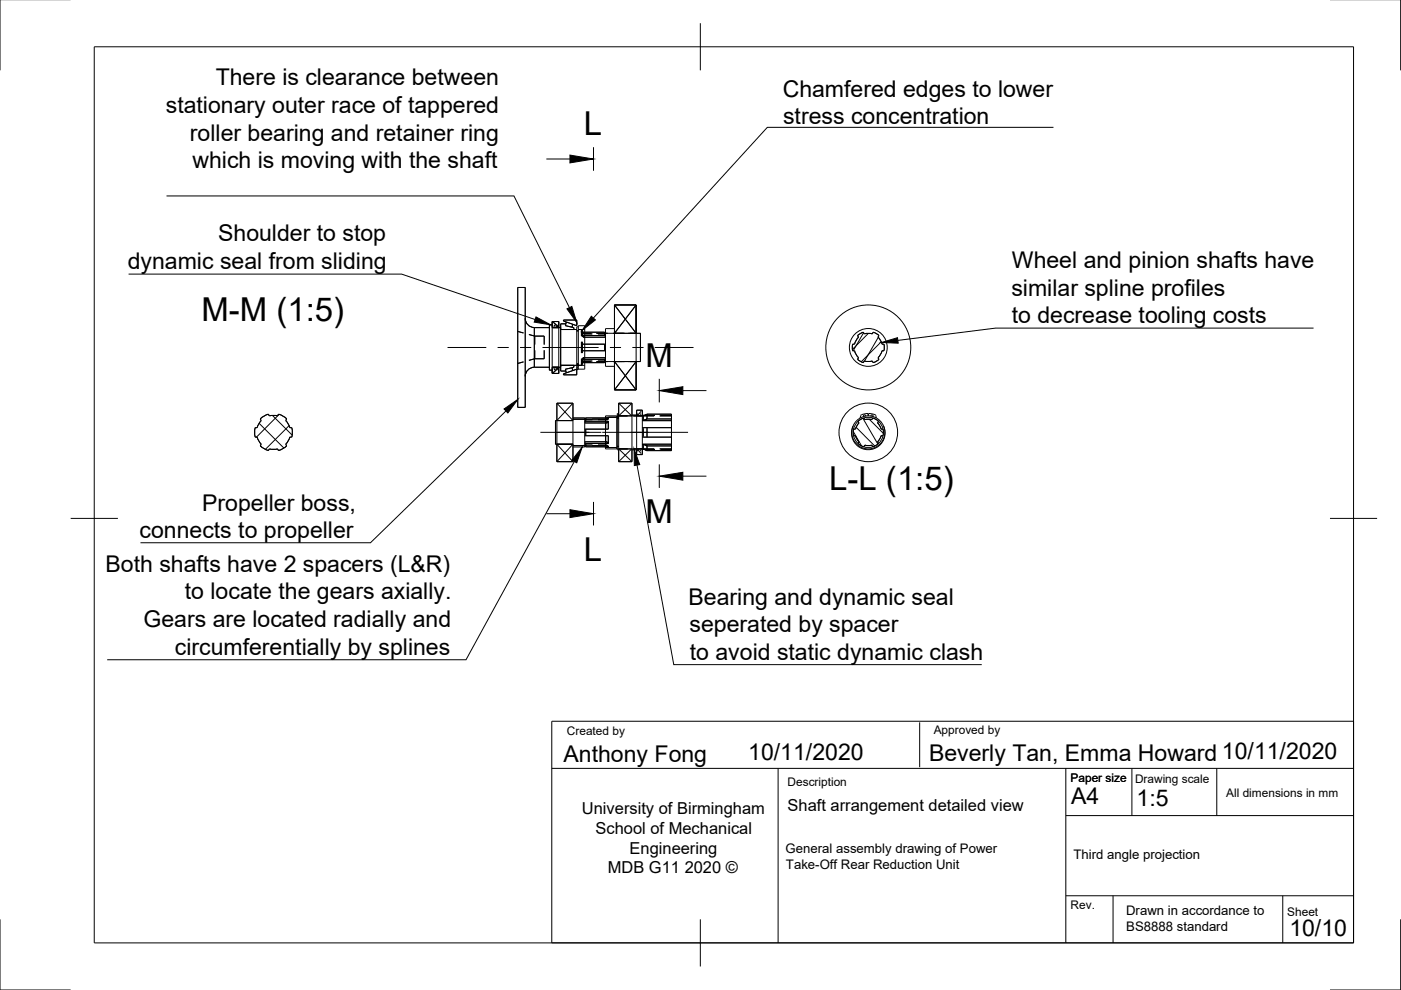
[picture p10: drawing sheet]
<svg xmlns="http://www.w3.org/2000/svg" width="297mm" height="210mm" viewBox="0 0 297 210" stroke-linecap="round" stroke-linejoin="round" font-family="sans-serif">
<!-- layer: Hidden -->
<g fill="none" stroke="#000" stroke-width=".21">
<path d="M109.8 70.3l1.2 .3M111 76.7l-1.2 .4M112.1 70.9l1.3 .4M113.4 74.3v1.8M113.4 71.3v1.8M113.4 71.3h2v1.8M113.4 76.1l-1.3 .3M115.4 74.3v1.8h-2M117.1 77.9h1.4M117.1 69.5h1.4M122.3 77.2h.3M122.3 77.5h1.7"/>
<path d="M122.3 70.1h.3M122.3 77.5h.3M122.3 78h.3M122.6 69.9h1.4M123.3 76v1.5l.2-.2v-1.3M123.3 71.3v-1.4l.2 .2v1.2M123.3 72.5v2.4M123.5 72.5v2.4M123.5 70.2l.2 .4 1.6 .1M123.5 76.2v.7M123.5 71.1l.2 .3 .3 .1M123.5 70.4v.7"/>
<path d="M123.5 70.4l.3 .4h1.8M123.5 76.9h.5M123.5 70.4h.5M123.5 76.2h.5M123.5 71.1h.5M123.6 76.8l.4-.1-.3 .1-.2 .4zM124 75.9h-.3l-.2 .3M124 73h-.5v1.4h.5M124 76.7h1.3M125.6 76.6h-1.8l-.3 .3M126.4 76.7h6M126.4 70.7h6"/>
<path d="M126.8 76.6h1.6M126.8 70.8h1.6M133.2 76.7h1.7M133.2 70.7h1.7M118.1 89.2h3.4M118.1 94.2h3.4M121.5 88.9h2.9M121.5 94.5h2.9M124 89h1.6M124 94.4h1.6M125.5 94.5h2.9l.3 .1 .3 .3v-.2M126.8 94.4h1.7l.5 .3"/>
<path d="M128.4 92.4h.6v1.6M128.4 93.7l.4 .1 .2 .2M128.4 94h.6M128.4 94.7h.6M128.4 88.6h.6M128.4 89.3h.6M128.4 88.5h2.4M128.4 94.9h2.4M129 88.6v-.1l-.5 .4h-3M129 89.3v1.7h-.6M129 88.6l-.5 .4h-1.7M129 89.3l-.2 .3-.4 .1"/>
<path d="M130.9 88.3h.3M130.9 88.4h.3M130.9 88.7h.3M130.9 88.5h.3M130.9 94.7h.3M130.9 88h.3M131.2 95.2h7.5M131.2 88.2h7.5M136.6 95.3h2.3M136.6 88.1h2.3M139.9 95.2h2.5M139.9 88.2h2.5"/>
<path d="M140.1 95.3h2.3M140.1 88.1h2.3"/>
</g>
<!-- layer: Visible -->
<g fill="none" stroke="#000" stroke-width=".21">
<path d="M109.8 61h1.6v25.4h-1.6zM111.4 67.5a1.94 1.94 0 0 0 1.9 1.9l3.2 .1M116.5 77.9h-3.2a1.94 1.94 0 0 0-1.9 1.9M117.1 68.9h-.6v9.6h.6M117.1 68.2h1.4v11h-1.4zM118.5 69.5h.4v8.4h-.4M118.9 77.5h3.4M118.9 69.9h3.4M122.6 69.3h-.3v9.1h.3v-9.3h1.4v9.2h-1.4M124 76.9h4.2M124 71.5h4.4M124 75.9h4.4"/>
<path d="M124 70.4h4.2M124 73h4.2M124 76.2h4.2M124 74.4h4.2M124 71.1h4.2M128.2 70.4l.2 .2M128.2 70.4v.7M128.2 71.1l.2 .2M128.2 73h.2M128.2 73v1.4M128.2 74.4h.2M128.2 76.2v.7"/>
<path d="M128.4 76.7l-.2 .2M128.4 76l-.2 .2M130.3 69.7h-1.9v8h1.9M130.3 64.7h4.6v18h-4.6zM134.9 70.7h.9v6h-.9M181.8 71.1l1.2-.7 .2 .4 .9-.1 .8 .1 .3-.4 1.2 .7-.2 .4 .5 .7 .3 .8h.4l.1 .7-.1 .7h-.4l-.3 .8-.5 .7 .2 .3-1.3 .7-.2-.4-.8 .2-.9-.1-.2 .3-1.2-.7 .2-.4-.5-.6-.3-.8h-.4l-.1-.7 .1-.7h.4l.3-.8 .5-.7zM54.1 92.7h.4M54.5 92.7l.9 1.5-.2 .3 1 .7 .7 .3M56.9 87.8l.2 .4M56.9 87.8l-1.1 .5-.6 .5 .2 .4-.9 1.5h-.4l-.1 1.2 .1 .8M57.1 95.2l-.2 .3M57.1 88.2h1.7l.3-.4 .7 .3 1 .7"/>
<path d="M60.8 88.8l-.2 .4 .5 .7 .3 .8h.5v.4v1.6h-.5M60.8 94.5l-.6 .5-1.1 .5-.2-.3h-1.8M61.5 92.7l-.9 1.5 .2 .3M118.1 89.2h-.3v5h.3M118.1 85.5h3.4v12.4h-3.4zM121.5 88.6h2.5v6.2h-2.5M124 91h.2M124 92.4h.2M124 93.9l.2 .1M124 94.6l.2 .1M124 93.7h4.4M124 89.7h4.4"/>
<path d="M124.2 91v1.4M124.2 94v.7M124.2 88.6v.7M124.2 88.6l-.2 .2M124.2 89.3l-.2 .2M124.2 91h4.2M124.2 92.4h4.2M124.2 94h4.2M124.2 94.7h4.2M124.2 88.6h4.2M124.2 89.3h4.2M128.4 88.2h2.4v7h-2.4z"/>
<path d="M130.8 95.1h.1M130.8 88.3h.1M131.2 87.7h-.3v7.7h.3M131.2 85.5h2.8v12.4h-2.8zM134 88h1M134 95.4h1M135 87h1.2v9.4h-1.2zM136.2 90.7h1M136.2 92.7h1M136.2 94.3h.6l.4 .2M136.2 95.3l1 .2M136.2 89.2h6.2"/>
<path d="M136.2 94.2h6.2M136.2 95.3h.4M136.2 88.1h.4M137.2 88.8l-.5 .3h-.5M137.2 94.5v1M137.2 90.7v2M137.2 87.8v1M137.2 87.8l-.4 .2-.6 .1M137.2 87.8h5.2v1M137.2 88.8h5.2M137.2 90.7h5.2M137.2 92.7h5.2"/>
<path d="M137.2 94.5h5.2M142.4 89.2v1.5M142.4 92.7v1.5M142.4 90.7v2M142.4 94.5v1h-5.2M142.4 88.8v.4M142.4 94.2v.3M181 92.4h.4l.7 1.3-.2 .3M181 91h.4M181 92.4l.4 1 .5 .6M181.9 89.3l.2 .4-.7 1.3M181.9 89.3a3.2 3.2 0 0 0-.9 3.1"/>
<path d="M181.9 94l1.2 .7M183.1 94.7l.2-.3h1.5l.2 .3M183.1 88.6l.2 .4h1.5l.2-.4M183.1 88.6l-1.2 .7M183.6 88.2l-.3-.2-.2 .3M184 88.2v-.5l-1 .1-.4 .2-.2 .6M184.1 87.7v.5M184.2 87.7l1 .1 .5 .3M184.6 88.2l.3-.2 .2 .3M185.1 88.6l-1.2-.1-.8 .1M185.1 94.7l-.8 .2-1.2-.2M185.1 88.6l1.2 .7"/>
<path d="M185.7 88.2l.1 .4M185.8 88.6h.1M186.3 89.3l-.2 .4 .7 1.3M186.3 94l-1.2 .7M186.3 89.3a3.2 3.2 0 0 1 .9 3.1M186.8 91h.4M187.2 92.4h-.4l-.7 1.3 .2 .3M187.2 92.4l-.2 .7-.7 .9M187.3 90.3a3.6 3.6 0 0 1-3.2 5.1 3.6 3.6 0 0 1-3.2-5.1"/>
<circle cx="184.1" cy="73.7" r="9"/>
<circle cx="184.1" cy="73.7" r="4"/>
<circle cx="184.1" cy="91.7" r="6.2"/>
<circle cx="184.1" cy="91.7" r="3.5"/>
</g>
<!-- layer: Visible Narrow -->
<path d="M113.3 69.5v8.3M122.3 77.1h.3M122.3 78h.3M122.3 77.3h.3M122.3 77.8h.3M130.9 88.8h.3M130.9 87.9h.3M130.9 88.6h.3M130.9 88.2h.3M136.4 88.1v.9M136.4 90.8v1.8M136.4 94.3v.9" fill="none" stroke="#000" stroke-width=".21"/>
<!-- layer: Hidden Narrow -->
<path d="M128.4 92.4v1.2M128.4 89.7v1.2M128.4 88.9v.1M128.4 94.4v.1" fill="none" stroke="#000" stroke-width=".21"/>
<!-- layer: Reference -->
<g fill="none" stroke="#000" stroke-width=".21">
<path d="M94.9 73.7h8.2M105.5 73.7h2.4M110.3 73.7h2.3M115 73.7h11.9M117.1 68.2h1.4v1.3h-1.4zM117.1 77.9h1.4v1.3h-1.4zM117.3 68.3l1.1 1M117.4 78.1l.4 .5M117.8 69.3h.6M117.8 68.8l-.4 .4M117.8 78.1h.6M118.4 68.8v.5"/>
<path d="M118.4 78.1v.4M118.4 78.1l-1.1 1M120 68.7h-1.1v1.2h2.8v-.4l-.4-.1M120.1 68.3l-.6-.2v-.2h2.8v1.2l-.8-.3M120.1 68.3l1.4 .5M120.1 68.3l-.2 .7 1.4 .4M121.3 78l.4-.1v-.4h-2.8v1.2h1.1M121.3 78l-1.4 .3 .2 .8M121.3 78l.2 .6M121.5 78.6l.8-.3v1.2h-2.8v-.2l.6-.2M121.5 68.8l-.2 .6M121.5 78.6l-1.4 .5"/>
<path d="M129.3 73.7h2.4M130.3 64.7v6M130.3 76.7v6M130.3 64.7h4.6M130.3 64.7l4.6 6M130.3 70.7h4.6M130.3 76.7l4.6 6M130.3 76.7h4.6M134.1 73.7h2.3M134.9 64.7v6M134.9 76.7v6M134.9 64.7l-4.6 6"/>
<path d="M134.9 76.7l-4.6 6M138.8 73.7h8.2M118.1 85.5v3.7M118.1 94.2v3.7M118.1 85.5l3.4 3.7M118.1 89.2h3.4M118.1 85.5h3.4M118.1 94.2h3.4M118.1 94.2l3.4 3.7M118.1 97.9h3.4M121.5 85.5v3.7M121.5 94.2v3.7"/>
<path d="M121.5 85.5l-3.4 3.7M121.5 94.2l-3.4 3.7M130.3 82.7h4.6M131.2 85.5h2.8M131.2 97.9h2.8M131.2 95.2l2.8 2.7M131.2 95.2h2.7l-2.7 2.7M131.2 85.5v2.7M131.2 95.2v2.7M131.2 85.5l2.7 2.7M134 85.5v2.7h-2.8M134 95.2v2.7"/>
<path d="M134 85.5l-2.8 2.7M135 95.2h1.2v1.2h-1.2zM135 87h1.2v1.2h-1.2zM135.2 95.3l.8 .9M135.2 95.3h.4M135.2 87.7v.3M135.2 95.3v.4M135.2 88h.4M135.6 87.6l.3 .3M135.9 95.5l-.3 .3M136 87.2l-.8 .8"/>
</g>
<!-- layer: Border -->
<path d="M0 -.1v15M297 -.1v15M20 9.9h267v190h-267zM148.5 4.9v10M15 109.9h10M282 109.9h10M0 194.9v15h15M148.5 194.9v10M297 194.9v15h-15" fill="none" stroke="#000" stroke-width=".21"/>
<!-- layer: TitleBlock -->
<path d="M117 152.9h170v47h-170zM195 153.2v9.5M117 162.9h170M165 162.9v37M226 172.9h61M226 162.9v37M240 162.9v10M258 162.9v10M226 189.9h61M236 189.9v10M272 189.9v10" fill="none" stroke="#000" stroke-width=".21"/>
<!-- layer: Hatching -->
<g fill="none" stroke="#000" stroke-width=".21">
<path d="M183.1 70.6l-2.2 3.8M184.1 70.7l-3.4 3.4M186.2 71.5l-2.9 5.1M186.8 72.5l-4.2 4.2M54.9 89.8l5.3 5.2M55.2 94.5l.3 .3M57.8 88.1l4.2 4.2M59.2 87.9l-4.8 4.8M61.3 90.2l-5 5.1M180.9 91.5l1.8 3M181.5 90.6l4 4M182.9 88.7l3.2 5.4"/>
<path d="M184.3 88.9l3 3"/>
</g>
<!-- layer: Annotations -->
<g fill="none" stroke="#000" stroke-width=".21">
<path d="M115.8 33.7h5M125.8 31.2v5M223.4 27h-60.7l-36.9 40.5M27.3 58.1h57.9l28.3 9.6M35.3 41.5h73.7l11.7 23.7M278.5 69.6h-67.4l-20.7 2.6M107.3 87.1l-28.8 28h-48.7M121.8 97.8l-23 42.1h-76.1M135.1 98.6l7.8 42.3h65.3M139.8 80.3v5M139.8 98.5v5M144.8 82.8h5"/>
<path d="M115.8 108.9h5M125.8 106.4v5M144.8 101h5"/>
</g>
<path d="M120.8 32.9l5 .8-5 .8zM113.6 67.2l3.2 1.7-3.5-.6zM120.2 65.5l1-.5 1.1 3.4zM125.4 67l.8 .8-2.8 2.2zM186.9 72.6l3.4-1 .1 1.2zM106.9 86.7l2.9-2-2.1 2.9zM123.4 94.8l-1.1 3.3-1-.5zM134.4 95.2l1.2 3.3-1.1 .2zM139.8 82.8l5-.8v1.7zM120.8 108.1l5 .8-5 .8zM139.8 101l5-.9v1.7z" fill="#000" stroke="#000" stroke-width=".21"/>
<!-- layer: Center Lines -->
<path d="M114.6 91.7h12.9M127.7 91.7h18.2" fill="none" stroke="#000" stroke-width=".21"/>
<g font-size="7">
<text x="123.8" y="28.7">L</text>
<text x="42.7" y="68.1">M-M (1:5)</text>
<text x="136.9" y="77.8">M</text>
<text x="175.8" y="103.8">L-L (1:5)</text>
<text x="136.9" y="111">M</text>
<text x="123.8" y="118.9">L</text>
</g>
<g font-size="4.9">
<text x="35.2" y="24">stationary outer race of tappered</text>
<text x="45.7" y="18.1">There is clearance between</text>
<text x="165.9" y="20.5">Chamfered edges to lower</text>
<text x="40.3" y="29.8">roller bearing and retainer ring</text>
<text x="166" y="26.3">stress concentration</text>
<text x="40.8" y="35.7">which is moving with the shaft</text>
<text x="46.2" y="51.2">Shoulder to stop</text>
<text x="27.1" y="57.1">dynamic seal from sliding</text>
<text x="214.5" y="56.8">Wheel and pinion shafts have</text>
<text x="214.4" y="62.7">similar spline profiles</text>
<text x="214.5" y="68.5">to decrease tooling costs</text>
<text x="42.9" y="108.3">Propeller boss,</text>
<text x="29.6" y="114.1">connects to propeller</text>
<text x="22.4" y="121.2">Both shafts have 2 spacers (L&amp;R)</text>
<text x="39.2" y="127.1">to locate the gears axially.</text>
<text x="146" y="128.2">Bearing and dynamic seal</text>
<text x="30.4" y="133">Gears are located radially and</text>
<text x="146.2" y="134.1">seperated by spacer</text>
<text x="37.1" y="138.9">circumferentially by splines</text>
<text x="146.3" y="139.9">to avoid static dynamic clash</text>
<text x="119.5" y="161.5">Anthony Fong</text>
<text x="158.6" y="161.2">10/11/2020</text>
<text x="197" y="161.4">Beverly Tan, Emma Howard 10/11/2020</text>
<text x="227.1" y="170.4">A4</text>
<text x="241" y="170.9">1:5</text>
<text x="273.4" y="198.6">10/10</text>
</g>
<g font-size="3.5">
<text x="123.4" y="172.6">University of Birmingham</text>
<text x="167" y="171.9">Shaft arrangement detailed view</text>
<text x="126.3" y="176.8">School of Mechanical</text>
<text x="128.9" y="185.2">MDB G11 2020 ©</text>
<text x="133.5" y="181">Engineering</text>
</g>
<g font-size="2.8">
<text x="166.6" y="180.9">General assembly drawing of Power</text>
<text x="166.6" y="184.3">Take-Off Rear Reduction Unit</text>
<text x="227.6" y="182.2">Third angle projection</text>
<text x="238.8" y="193.9">Drawn in accordance to</text>
<text x="238.8" y="197.3">BS8888 standard</text>
</g>
<g font-size="2.5">
<text x="120.2" y="155.9">Created by</text>
<text x="198" y="155.7">Approved by</text>
<text x="167" y="166.7">Description</text>
<text x="227" y="165.7">Paper size</text>
<text x="240.6" y="165.9">Drawing scale</text>
<text x="260" y="168.9">All dimensions in mm</text>
<text x="227" y="192.7">Rev.</text>
<text x="272.9" y="194.2">Sheet</text>
</g>
</svg>
